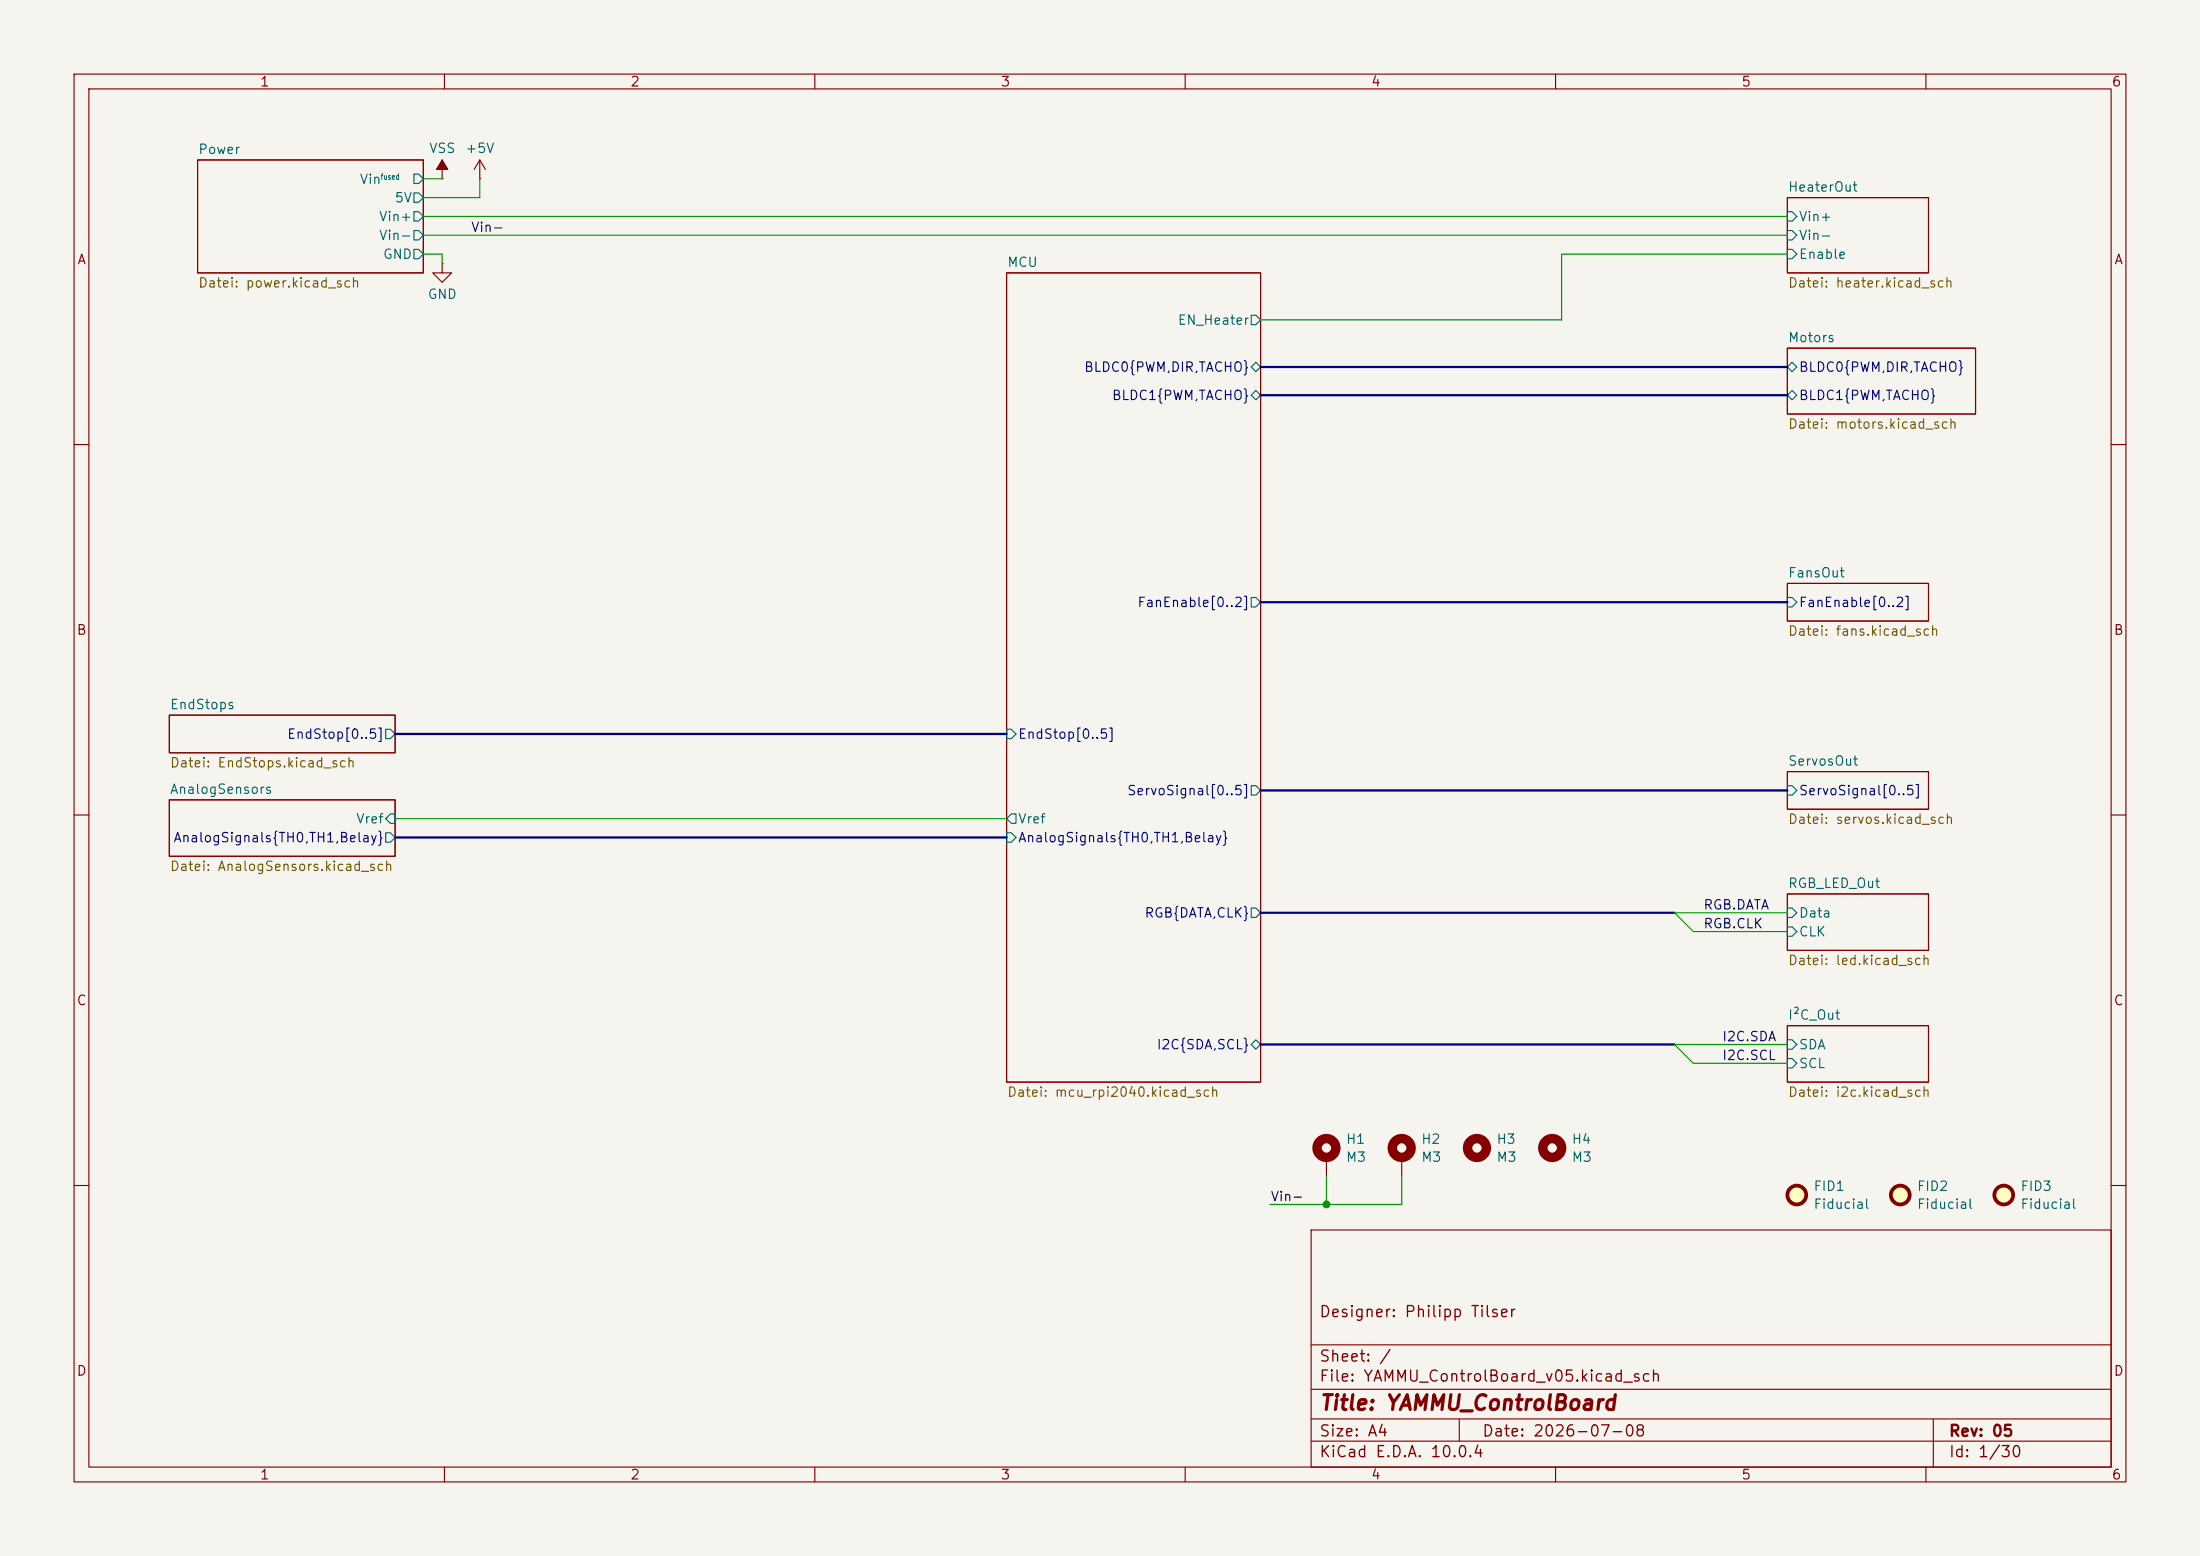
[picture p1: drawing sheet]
(kicad_sch
 (version 20250114)
 (generator "eeschema")
 (generator_version "9.0")
 (paper "A4")
 (title_block
  (title "YAMMU_ControlBoard")
  (date "2026-07-08")
  (rev "05")
  (comment 1 "Designer: Philipp Tilser"))
 (lib_symbols
  (symbol "Mechanical:Fiducial" (exclude_from_sim no) (in_bom no) (on_board yes)
   (property "Reference" "FID" (at 0 5.08 0) (effects (font (size 1.27 1.27))))
   (property "Value" "Fiducial" (at 0 3.175 0) (effects (font (size 1.27 1.27))))
   (property "Footprint" "" (at 0 0 0) (effects (font (size 1.27 1.27)) (hide yes)))
   (property "Datasheet" "~" (at 0 0 0) (effects (font (size 1.27 1.27)) (hide yes)))
   (property "Description" "Fiducial Marker" (at 0 0 0) (effects (font (size 1.27 1.27)) (hide yes)))
   (symbol "Fiducial_0_1"
    (circle (center 0 0) (radius 1.27) (stroke (width 0.508) (type default)) (fill (type background))))
   (embedded_fonts no))
  (symbol "Mechanical:MountingHole"
   (pin_names
    (offset 1.016)) (exclude_from_sim no) (in_bom no) (on_board yes)
   (property "Reference" "H" (at 0 5.08 0) (effects (font (size 1.27 1.27))))
   (property "Value" "MountingHole" (at 0 3.175 0) (effects (font (size 1.27 1.27))))
   (property "Footprint" "" (at 0 0 0) (effects (font (size 1.27 1.27)) (hide yes)))
   (property "Datasheet" "~" (at 0 0 0) (effects (font (size 1.27 1.27)) (hide yes)))
   (property "Description" "Mounting Hole without connection" (at 0 0 0) (effects (font (size 1.27 1.27)) (hide yes)))
   (symbol "MountingHole_0_1"
    (circle (center 0 0) (radius 1.27) (stroke (width 1.27) (type default)) (fill (type none))))
   (embedded_fonts no))
  (symbol "Mechanical:MountingHole_Pad"
   (pin_numbers (hide yes))
   (pin_names
    (offset 1.016) (hide yes)) (exclude_from_sim no) (in_bom no) (on_board yes)
   (property "Reference" "H" (at 0 6.35 0) (effects (font (size 1.27 1.27))))
   (property "Value" "MountingHole_Pad" (at 0 4.445 0) (effects (font (size 1.27 1.27))))
   (property "Footprint" "" (at 0 0 0) (effects (font (size 1.27 1.27)) (hide yes)))
   (property "Datasheet" "~" (at 0 0 0) (effects (font (size 1.27 1.27)) (hide yes)))
   (property "Description" "Mounting Hole with connection" (at 0 0 0) (effects (font (size 1.27 1.27)) (hide yes)))
   (symbol "MountingHole_Pad_0_1"
    (circle (center 0 1.27) (radius 1.27) (stroke (width 1.27) (type default)) (fill (type none))))
   (symbol "MountingHole_Pad_1_1"
    (pin input line (at 0 -2.54 90) (length 2.54) (name "1" (effects (font (size 1.27 1.27)))) (number "1" (effects (font (size 1.27 1.27))))))
   (embedded_fonts no))
  (symbol "power:+5V"
   (power)
   (pin_numbers (hide yes))
   (pin_names
    (offset 0) (hide yes)) (exclude_from_sim no) (in_bom yes) (on_board yes)
   (property "Reference" "#PWR" (at 0 -3.81 0) (effects (font (size 1.27 1.27)) (hide yes)))
   (property "Value" "+5V" (at 0 3.556 0) (effects (font (size 1.27 1.27))))
   (property "Footprint" "" (at 0 0 0) (effects (font (size 1.27 1.27)) (hide yes)))
   (property "Datasheet" "" (at 0 0 0) (effects (font (size 1.27 1.27)) (hide yes)))
   (property "Description" "Power symbol creates a global label with name \"+5V\"" (at 0 0 0) (effects (font (size 1.27 1.27)) (hide yes)))
   (symbol "+5V_0_1"
    (polyline (pts (xy -0.762 1.27) (xy 0 2.54)) (stroke (width 0) (type default)) (fill (type none)))
    (polyline (pts (xy 0 2.54) (xy 0.762 1.27)) (stroke (width 0) (type default)) (fill (type none)))
    (polyline (pts (xy 0 0) (xy 0 2.54)) (stroke (width 0) (type default)) (fill (type none))))
   (symbol "+5V_1_1"
    (pin power_in line (at 0 0 90) (length 0) (name "~" (effects (font (size 1.27 1.27)))) (number "1" (effects (font (size 1.27 1.27))))))
   (embedded_fonts no))
  (symbol "power:GND"
   (power)
   (pin_numbers (hide yes))
   (pin_names
    (offset 0) (hide yes)) (exclude_from_sim no) (in_bom yes) (on_board yes)
   (property "Reference" "#PWR" (at 0 -6.35 0) (effects (font (size 1.27 1.27)) (hide yes)))
   (property "Value" "GND" (at 0 -3.81 0) (effects (font (size 1.27 1.27))))
   (property "Footprint" "" (at 0 0 0) (effects (font (size 1.27 1.27)) (hide yes)))
   (property "Datasheet" "" (at 0 0 0) (effects (font (size 1.27 1.27)) (hide yes)))
   (property "Description" "Power symbol creates a global label with name \"GND\" , ground" (at 0 0 0) (effects (font (size 1.27 1.27)) (hide yes)))
   (symbol "GND_0_1"
    (polyline (pts (xy 0 0) (xy 0 -1.27) (xy 1.27 -1.27) (xy 0 -2.54) (xy -1.27 -1.27) (xy 0 -1.27)) (stroke (width 0) (type default)) (fill (type none))))
   (symbol "GND_1_1"
    (pin power_in line (at 0 0 270) (length 0) (name "~" (effects (font (size 1.27 1.27)))) (number "1" (effects (font (size 1.27 1.27))))))
   (embedded_fonts no))
  (symbol "power:VSS"
   (power)
   (pin_numbers (hide yes))
   (pin_names
    (offset 0) (hide yes)) (exclude_from_sim no) (in_bom yes) (on_board yes)
   (property "Reference" "#PWR" (at 0 -3.81 0) (effects (font (size 1.27 1.27)) (hide yes)))
   (property "Value" "VSS" (at 0 3.556 0) (effects (font (size 1.27 1.27))))
   (property "Footprint" "" (at 0 0 0) (effects (font (size 1.27 1.27)) (hide yes)))
   (property "Datasheet" "" (at 0 0 0) (effects (font (size 1.27 1.27)) (hide yes)))
   (property "Description" "Power symbol creates a global label with name \"VSS\"" (at 0 0 0) (effects (font (size 1.27 1.27)) (hide yes)))
   (symbol "VSS_0_1"
    (polyline (pts (xy 0 0) (xy 0 2.54)) (stroke (width 0) (type default)) (fill (type none)))
    (polyline (pts (xy 0.762 1.27) (xy -0.762 1.27) (xy 0 2.54) (xy 0.762 1.27)) (stroke (width 0) (type default)) (fill (type outline))))
   (symbol "VSS_1_1"
    (pin power_in line (at 0 0 90) (length 0) (name "~" (effects (font (size 1.27 1.27)))) (number "1" (effects (font (size 1.27 1.27))))))
   (embedded_fonts no)))
 (junction
  (at 179.07 162.56)
  (diameter 0)
  (color 0 0 0 0))
 (bus_entry
  (at 226.06 123.19)
  (size 2.54 2.54)
  (stroke (width 0) (type default)))
 (bus_entry
  (at 226.06 140.97)
  (size 2.54 2.54)
  (stroke (width 0) (type default)))
 (bus
  (pts (xy 170.18 123.19) (xy 226.06 123.19))
  (stroke (width 0) (type default)))
 (wire
  (pts (xy 59.69 34.29) (xy 59.69 35.56))
  (stroke (width 0) (type default)))
 (wire
  (pts (xy 171.45 162.56) (xy 179.07 162.56))
  (stroke (width 0) (type default)))
 (wire
  (pts (xy 53.34 110.49) (xy 135.89 110.49))
  (stroke (width 0) (type default)))
 (wire
  (pts (xy 64.77 26.67) (xy 57.15 26.67))
  (stroke (width 0) (type default)))
 (wire
  (pts (xy 210.82 34.29) (xy 241.3 34.29))
  (stroke (width 0) (type default)))
 (bus
  (pts (xy 170.18 81.28) (xy 241.3 81.28))
  (stroke (width 0) (type default)))
 (wire
  (pts (xy 57.15 34.29) (xy 59.69 34.29))
  (stroke (width 0) (type default)))
 (bus
  (pts (xy 170.18 49.53) (xy 241.3 49.53))
  (stroke (width 0) (type default)))
 (wire
  (pts (xy 179.07 158.75) (xy 179.07 162.56))
  (stroke (width 0) (type default)))
 (wire
  (pts (xy 57.15 24.13) (xy 59.69 24.13))
  (stroke (width 0) (type default)))
 (wire
  (pts (xy 189.23 162.56) (xy 189.23 158.75))
  (stroke (width 0) (type default)))
 (wire
  (pts (xy 226.06 140.97) (xy 241.3 140.97))
  (stroke (width 0) (type default)))
 (wire
  (pts (xy 64.77 24.13) (xy 64.77 26.67))
  (stroke (width 0) (type default)))
 (wire
  (pts (xy 179.07 162.56) (xy 189.23 162.56))
  (stroke (width 0) (type default)))
 (wire
  (pts (xy 210.82 43.18) (xy 210.82 34.29))
  (stroke (width 0) (type default)))
 (bus
  (pts (xy 170.18 140.97) (xy 226.06 140.97))
  (stroke (width 0) (type default)))
 (bus
  (pts (xy 53.34 113.03) (xy 135.89 113.03))
  (stroke (width 0) (type default)))
 (wire
  (pts (xy 57.15 31.75) (xy 241.3 31.75))
  (stroke (width 0) (type default)))
 (wire
  (pts (xy 226.06 123.19) (xy 241.3 123.19))
  (stroke (width 0) (type default)))
 (wire
  (pts (xy 170.18 43.18) (xy 210.82 43.18))
  (stroke (width 0) (type default)))
 (wire
  (pts (xy 228.6 143.51) (xy 241.3 143.51))
  (stroke (width 0) (type default)))
 (bus
  (pts (xy 170.18 53.34) (xy 241.3 53.34))
  (stroke (width 0) (type default)))
 (bus
  (pts (xy 53.34 99.06) (xy 135.89 99.06))
  (stroke (width 0) (type default)))
 (bus
  (pts (xy 170.18 106.68) (xy 241.3 106.68))
  (stroke (width 0) (type default)))
 (wire
  (pts (xy 57.15 29.21) (xy 241.3 29.21))
  (stroke (width 0) (type default)))
 (wire
  (pts (xy 228.6 125.73) (xy 241.3 125.73))
  (stroke (width 0) (type default)))
 (label "RGB.DATA"
  (at 229.87 123.19 0)
  (effects (font (size 1.27 1.27)) (justify left bottom)))
 (label "Vin-"
  (at 63.5 31.75 0)
  (effects (font (size 1.27 1.27)) (justify left bottom)))
 (label "Vin-"
  (at 171.45 162.56 0)
  (effects (font (size 1.27 1.27)) (justify left bottom)))
 (label "RGB.CLK"
  (at 229.87 125.73 0)
  (effects (font (size 1.27 1.27)) (justify left bottom)))
 (label "I2C.SDA"
  (at 232.41 140.97 0)
  (effects (font (size 1.27 1.27)) (justify left bottom)))
 (label "I2C.SCL"
  (at 232.41 143.51 0)
  (effects (font (size 1.27 1.27)) (justify left bottom)))
 (symbol
  (lib_id "Mechanical:Fiducial")
  (at 256.54 161.29 0)
  (unit 1)
  (exclude_from_sim no)
  (in_bom no)
  (on_board yes)
  (dnp no)
  (fields_autoplaced yes)
  (property "Reference" "FID2" (at 258.699 160.0778 0) (effects (font (size 1.27 1.27)) (justify left)))
  (property "Value" "Fiducial" (at 258.699 162.5021 0) (effects (font (size 1.27 1.27)) (justify left)))
  (property "Footprint" "Fiducial:Fiducial_1mm_Mask2mm" (at 256.54 161.29 0) (effects (font (size 1.27 1.27)) (hide yes)))
  (property "Datasheet" "~" (at 256.54 161.29 0) (effects (font (size 1.27 1.27)) (hide yes)))
  (property "Description" "Fiducial Marker" (at 256.54 161.29 0) (effects (font (size 1.27 1.27)) (hide yes)))
  (property "JLCPCB Part #" "" (at 256.54 161.29 0) (effects (font (size 1.27 1.27)) (hide yes))))
 (symbol
  (lib_id "Mechanical:MountingHole")
  (at 199.39 154.94 0)
  (unit 1)
  (exclude_from_sim no)
  (in_bom no)
  (on_board yes)
  (dnp no)
  (fields_autoplaced yes)
  (property "Reference" "H3" (at 201.93 153.7278 0) (effects (font (size 1.27 1.27)) (justify left)))
  (property "Value" "M3" (at 201.93 156.1521 0) (effects (font (size 1.27 1.27)) (justify left)))
  (property "Footprint" "MountingHole:MountingHole_3.2mm_M3_Pad" (at 199.39 154.94 0) (effects (font (size 1.27 1.27)) (hide yes)))
  (property "Datasheet" "~" (at 199.39 154.94 0) (effects (font (size 1.27 1.27)) (hide yes)))
  (property "Description" "Mounting Hole without connection" (at 199.39 154.94 0) (effects (font (size 1.27 1.27)) (hide yes)))
  (property "JLCPCB Part #" "" (at 199.39 154.94 0) (effects (font (size 1.27 1.27)) (hide yes))))
 (symbol
  (lib_id "Mechanical:MountingHole_Pad")
  (at 189.23 156.21 0)
  (unit 1)
  (exclude_from_sim no)
  (in_bom no)
  (on_board yes)
  (dnp no)
  (fields_autoplaced yes)
  (property "Reference" "H2" (at 191.77 153.7278 0) (effects (font (size 1.27 1.27)) (justify left)))
  (property "Value" "M3" (at 191.77 156.1521 0) (effects (font (size 1.27 1.27)) (justify left)))
  (property "Footprint" "MountingHole:MountingHole_3.2mm_M3_Pad" (at 189.23 156.21 0) (effects (font (size 1.27 1.27)) (hide yes)))
  (property "Datasheet" "~" (at 189.23 156.21 0) (effects (font (size 1.27 1.27)) (hide yes)))
  (property "Description" "Mounting Hole with connection" (at 189.23 156.21 0) (effects (font (size 1.27 1.27)) (hide yes)))
  (property "JLCPCB Part #" "" (at 189.23 156.21 0) (effects (font (size 1.27 1.27)) (hide yes)))
  (pin "1"))
 (symbol
  (lib_id "power:VSS")
  (at 59.69 24.13 0)
  (unit 1)
  (exclude_from_sim no)
  (in_bom yes)
  (on_board yes)
  (dnp no)
  (property "Reference" "#PWR01" (at 59.69 27.94 0) (effects (font (size 1.27 1.27)) (hide yes)))
  (property "Value" "VSS" (at 59.69 19.9969 0) (effects (font (size 1.27 1.27))))
  (property "Footprint" "" (at 59.69 24.13 0) (effects (font (size 1.27 1.27)) (hide yes)))
  (property "Datasheet" "" (at 59.69 24.13 0) (effects (font (size 1.27 1.27)) (hide yes)))
  (property "Description" "Power symbol creates a global label with name \"VSS\"" (at 59.69 24.13 0) (effects (font (size 1.27 1.27)) (hide yes)))
  (pin "1"))
 (symbol
  (lib_id "Mechanical:MountingHole_Pad")
  (at 179.07 156.21 0)
  (unit 1)
  (exclude_from_sim no)
  (in_bom no)
  (on_board yes)
  (dnp no)
  (fields_autoplaced yes)
  (property "Reference" "H1" (at 181.61 153.7278 0) (effects (font (size 1.27 1.27)) (justify left)))
  (property "Value" "M3" (at 181.61 156.1521 0) (effects (font (size 1.27 1.27)) (justify left)))
  (property "Footprint" "MountingHole:MountingHole_3.2mm_M3_Pad" (at 179.07 156.21 0) (effects (font (size 1.27 1.27)) (hide yes)))
  (property "Datasheet" "~" (at 179.07 156.21 0) (effects (font (size 1.27 1.27)) (hide yes)))
  (property "Description" "Mounting Hole with connection" (at 179.07 156.21 0) (effects (font (size 1.27 1.27)) (hide yes)))
  (property "JLCPCB Part #" "" (at 179.07 156.21 0) (effects (font (size 1.27 1.27)) (hide yes)))
  (pin "1"))
 (symbol
  (lib_id "power:GND")
  (at 59.69 35.56 0)
  (unit 1)
  (exclude_from_sim no)
  (in_bom yes)
  (on_board yes)
  (dnp no)
  (fields_autoplaced yes)
  (property "Reference" "#PWR03" (at 59.69 41.91 0) (effects (font (size 1.27 1.27)) (hide yes)))
  (property "Value" "GND" (at 59.69 39.6931 0) (effects (font (size 1.27 1.27))))
  (property "Footprint" "" (at 59.69 35.56 0) (effects (font (size 1.27 1.27)) (hide yes)))
  (property "Datasheet" "" (at 59.69 35.56 0) (effects (font (size 1.27 1.27)) (hide yes)))
  (property "Description" "Power symbol creates a global label with name \"GND\" , ground" (at 59.69 35.56 0) (effects (font (size 1.27 1.27)) (hide yes)))
  (pin "1"))
 (symbol
  (lib_id "Mechanical:MountingHole")
  (at 209.55 154.94 0)
  (unit 1)
  (exclude_from_sim no)
  (in_bom no)
  (on_board yes)
  (dnp no)
  (fields_autoplaced yes)
  (property "Reference" "H4" (at 212.09 153.7278 0) (effects (font (size 1.27 1.27)) (justify left)))
  (property "Value" "M3" (at 212.09 156.1521 0) (effects (font (size 1.27 1.27)) (justify left)))
  (property "Footprint" "MountingHole:MountingHole_3.2mm_M3_Pad" (at 209.55 154.94 0) (effects (font (size 1.27 1.27)) (hide yes)))
  (property "Datasheet" "~" (at 209.55 154.94 0) (effects (font (size 1.27 1.27)) (hide yes)))
  (property "Description" "Mounting Hole without connection" (at 209.55 154.94 0) (effects (font (size 1.27 1.27)) (hide yes)))
  (property "JLCPCB Part #" "" (at 209.55 154.94 0) (effects (font (size 1.27 1.27)) (hide yes))))
 (symbol
  (lib_id "Mechanical:Fiducial")
  (at 242.57 161.29 0)
  (unit 1)
  (exclude_from_sim no)
  (in_bom no)
  (on_board yes)
  (dnp no)
  (fields_autoplaced yes)
  (property "Reference" "FID1" (at 244.729 160.0778 0) (effects (font (size 1.27 1.27)) (justify left)))
  (property "Value" "Fiducial" (at 244.729 162.5021 0) (effects (font (size 1.27 1.27)) (justify left)))
  (property "Footprint" "Fiducial:Fiducial_1mm_Mask2mm" (at 242.57 161.29 0) (effects (font (size 1.27 1.27)) (hide yes)))
  (property "Datasheet" "~" (at 242.57 161.29 0) (effects (font (size 1.27 1.27)) (hide yes)))
  (property "Description" "Fiducial Marker" (at 242.57 161.29 0) (effects (font (size 1.27 1.27)) (hide yes)))
  (property "JLCPCB Part #" "" (at 242.57 161.29 0) (effects (font (size 1.27 1.27)) (hide yes))))
 (symbol
  (lib_id "Mechanical:Fiducial")
  (at 270.51 161.29 0)
  (unit 1)
  (exclude_from_sim no)
  (in_bom no)
  (on_board yes)
  (dnp no)
  (fields_autoplaced yes)
  (property "Reference" "FID3" (at 272.669 160.0778 0) (effects (font (size 1.27 1.27)) (justify left)))
  (property "Value" "Fiducial" (at 272.669 162.5021 0) (effects (font (size 1.27 1.27)) (justify left)))
  (property "Footprint" "Fiducial:Fiducial_1mm_Mask2mm" (at 270.51 161.29 0) (effects (font (size 1.27 1.27)) (hide yes)))
  (property "Datasheet" "~" (at 270.51 161.29 0) (effects (font (size 1.27 1.27)) (hide yes)))
  (property "Description" "Fiducial Marker" (at 270.51 161.29 0) (effects (font (size 1.27 1.27)) (hide yes)))
  (property "JLCPCB Part #" "" (at 270.51 161.29 0) (effects (font (size 1.27 1.27)) (hide yes))))
 (symbol
  (lib_id "power:+5V")
  (at 64.77 24.13 0)
  (unit 1)
  (exclude_from_sim no)
  (in_bom yes)
  (on_board yes)
  (dnp no)
  (fields_autoplaced yes)
  (property "Reference" "#PWR02" (at 64.77 27.94 0) (effects (font (size 1.27 1.27)) (hide yes)))
  (property "Value" "+5V" (at 64.77 19.9969 0) (effects (font (size 1.27 1.27))))
  (property "Footprint" "" (at 64.77 24.13 0) (effects (font (size 1.27 1.27)) (hide yes)))
  (property "Datasheet" "" (at 64.77 24.13 0) (effects (font (size 1.27 1.27)) (hide yes)))
  (property "Description" "Power symbol creates a global label with name \"+5V\"" (at 64.77 24.13 0) (effects (font (size 1.27 1.27)) (hide yes)))
  (pin "1"))
 (sheet
  (at 22.86 96.52)
  (size 30.48 5.08)
  (exclude_from_sim no)
  (in_bom yes)
  (on_board yes)
  (dnp no)
  (fields_autoplaced yes)
  (stroke (width 0.1524) (type solid))
  (fill (color 0 0 0 0.0000))
  (property "Sheetname" "EndStops" (at 22.86 95.8084 0) (effects (font (size 1.27 1.27)) (justify left bottom)))
  (property "Sheetfile" "EndStops.kicad_sch" (at 22.86 102.1846 0) (effects (font (size 1.27 1.27)) (justify left top)))
  (pin "EndStop[0..5]" output (at 53.34 99.06 0) (effects (font (size 1.27 1.27)) (justify right))))
 (sheet
  (at 241.3 120.65)
  (size 19.05 7.62)
  (exclude_from_sim no)
  (in_bom yes)
  (on_board yes)
  (dnp no)
  (fields_autoplaced yes)
  (stroke (width 0.1524) (type solid))
  (fill (color 0 0 0 0.0000))
  (property "Sheetname" "RGB_LED_Out" (at 241.3 119.9384 0) (effects (font (size 1.27 1.27)) (justify left bottom)))
  (property "Sheetfile" "led.kicad_sch" (at 241.3 128.8546 0) (effects (font (size 1.27 1.27)) (justify left top)))
  (pin "CLK" input (at 241.3 125.73 180) (effects (font (size 1.27 1.27)) (justify left)))
  (pin "Data" input (at 241.3 123.19 180) (effects (font (size 1.27 1.27)) (justify left))))
 (sheet
  (at 241.3 104.14)
  (size 19.05 5.08)
  (exclude_from_sim no)
  (in_bom yes)
  (on_board yes)
  (dnp no)
  (fields_autoplaced yes)
  (stroke (width 0.1524) (type solid))
  (fill (color 0 0 0 0.0000))
  (property "Sheetname" "ServosOut" (at 241.3 103.4284 0) (effects (font (size 1.27 1.27)) (justify left bottom)))
  (property "Sheetfile" "servos.kicad_sch" (at 241.3 109.8046 0) (effects (font (size 1.27 1.27)) (justify left top)))
  (pin "ServoSignal[0..5]" input (at 241.3 106.68 180) (effects (font (size 1.27 1.27)) (justify left))))
 (sheet
  (at 22.86 107.95)
  (size 30.48 7.62)
  (exclude_from_sim no)
  (in_bom yes)
  (on_board yes)
  (dnp no)
  (fields_autoplaced yes)
  (stroke (width 0.1524) (type solid))
  (fill (color 0 0 0 0.0000))
  (property "Sheetname" "AnalogSensors" (at 22.86 107.2384 0) (effects (font (size 1.27 1.27)) (justify left bottom)))
  (property "Sheetfile" "AnalogSensors.kicad_sch" (at 22.86 116.1546 0) (effects (font (size 1.27 1.27)) (justify left top)))
  (pin "Vref" input (at 53.34 110.49 0) (effects (font (size 1.27 1.27)) (justify right)))
  (pin "AnalogSignals{TH0,TH1,Belay}" output (at 53.34 113.03 0) (effects (font (size 1.27 1.27)) (justify right))))
 (sheet
  (at 241.3 46.99)
  (size 25.4 8.89)
  (exclude_from_sim no)
  (in_bom yes)
  (on_board yes)
  (dnp no)
  (fields_autoplaced yes)
  (stroke (width 0.1524) (type solid))
  (fill (color 0 0 0 0.0000))
  (property "Sheetname" "Motors" (at 241.3 46.2784 0) (effects (font (size 1.27 1.27)) (justify left bottom)))
  (property "Sheetfile" "motors.kicad_sch" (at 241.3 56.4646 0) (effects (font (size 1.27 1.27)) (justify left top)))
  (pin "BLDC0{PWM,DIR,TACHO}" bidirectional (at 241.3 49.53 180) (effects (font (size 1.27 1.27)) (justify left)))
  (pin "BLDC1{PWM,TACHO}" bidirectional (at 241.3 53.34 180) (effects (font (size 1.27 1.27)) (justify left))))
 (sheet
  (at 26.67 21.59)
  (size 30.48 15.24)
  (exclude_from_sim no)
  (in_bom yes)
  (on_board yes)
  (dnp no)
  (fields_autoplaced yes)
  (stroke (width 0.1524) (type solid))
  (fill (color 0 0 0 0.0000))
  (property "Sheetname" "Power" (at 26.67 20.8784 0) (effects (font (size 1.27 1.27)) (justify left bottom)))
  (property "Sheetfile" "power.kicad_sch" (at 26.67 37.4146 0) (effects (font (size 1.27 1.27)) (justify left top)))
  (pin "5V" output (at 57.15 26.67 0) (effects (font (size 1.27 1.27)) (justify right)))
  (pin "GND" output (at 57.15 34.29 0) (effects (font (size 1.27 1.27)) (justify right)))
  (pin "Vin+" output (at 57.15 29.21 0) (effects (font (size 1.27 1.27)) (justify right)))
  (pin "Vin-" output (at 57.15 31.75 0) (effects (font (size 1.27 1.27)) (justify right)))
  (pin "Vin^{fused}" output (at 57.15 24.13 0) (effects (font (size 1.27 1.27)) (justify right))))
 (sheet
  (at 241.3 138.43)
  (size 19.05 7.62)
  (exclude_from_sim no)
  (in_bom yes)
  (on_board yes)
  (dnp no)
  (fields_autoplaced yes)
  (stroke (width 0.1524) (type solid))
  (fill (color 0 0 0 0.0000))
  (property "Sheetname" "I²C_Out" (at 241.3 137.7184 0) (effects (font (size 1.27 1.27)) (justify left bottom)))
  (property "Sheetfile" "i2c.kicad_sch" (at 241.3 146.6346 0) (effects (font (size 1.27 1.27)) (justify left top)))
  (pin "SCL" input (at 241.3 143.51 180) (effects (font (size 1.27 1.27)) (justify left)))
  (pin "SDA" input (at 241.3 140.97 180) (effects (font (size 1.27 1.27)) (justify left))))
 (sheet
  (at 241.3 26.67)
  (size 19.05 10.16)
  (exclude_from_sim no)
  (in_bom yes)
  (on_board yes)
  (dnp no)
  (fields_autoplaced yes)
  (stroke (width 0.1524) (type solid))
  (fill (color 0 0 0 0.0000))
  (property "Sheetname" "HeaterOut" (at 241.3 25.9584 0) (effects (font (size 1.27 1.27)) (justify left bottom)))
  (property "Sheetfile" "heater.kicad_sch" (at 241.3 37.4146 0) (effects (font (size 1.27 1.27)) (justify left top)))
  (pin "Enable" input (at 241.3 34.29 180) (effects (font (size 1.27 1.27)) (justify left)))
  (pin "Vin+" input (at 241.3 29.21 180) (effects (font (size 1.27 1.27)) (justify left)))
  (pin "Vin-" input (at 241.3 31.75 180) (effects (font (size 1.27 1.27)) (justify left))))
 (sheet
  (at 241.3 78.74)
  (size 19.05 5.08)
  (exclude_from_sim no)
  (in_bom yes)
  (on_board yes)
  (dnp no)
  (fields_autoplaced yes)
  (stroke (width 0.1524) (type solid))
  (fill (color 0 0 0 0.0000))
  (property "Sheetname" "FansOut" (at 241.3 78.0284 0) (effects (font (size 1.27 1.27)) (justify left bottom)))
  (property "Sheetfile" "fans.kicad_sch" (at 241.3 84.4046 0) (effects (font (size 1.27 1.27)) (justify left top)))
  (pin "FanEnable[0..2]" input (at 241.3 81.28 180) (effects (font (size 1.27 1.27)) (justify left))))
 (sheet
  (at 135.89 36.83)
  (size 34.29 109.22)
  (exclude_from_sim no)
  (in_bom yes)
  (on_board yes)
  (dnp no)
  (fields_autoplaced yes)
  (stroke (width 0.1524) (type solid))
  (fill (color 0 0 0 0.0000))
  (property "Sheetname" "MCU" (at 135.89 36.1184 0) (effects (font (size 1.27 1.27)) (justify left bottom)))
  (property "Sheetfile" "mcu_rpi2040.kicad_sch" (at 135.89 146.6346 0) (effects (font (size 1.27 1.27)) (justify left top)))
  (pin "EN_Heater" output (at 170.18 43.18 0) (effects (font (size 1.27 1.27)) (justify right)))
  (pin "ServoSignal[0..5]" output (at 170.18 106.68 0) (effects (font (size 1.27 1.27)) (justify right)))
  (pin "Vref" output (at 135.89 110.49 180) (effects (font (size 1.27 1.27)) (justify left)))
  (pin "AnalogSignals{TH0,TH1,Belay}" input (at 135.89 113.03 180) (effects (font (size 1.27 1.27)) (justify left)))
  (pin "EndStop[0..5]" input (at 135.89 99.06 180) (effects (font (size 1.27 1.27)) (justify left)))
  (pin "FanEnable[0..2]" output (at 170.18 81.28 0) (effects (font (size 1.27 1.27)) (justify right)))
  (pin "I2C{SDA,SCL}" bidirectional (at 170.18 140.97 0) (effects (font (size 1.27 1.27)) (justify right)))
  (pin "RGB{DATA,CLK}" output (at 170.18 123.19 0) (effects (font (size 1.27 1.27)) (justify right)))
  (pin "BLDC0{PWM,DIR,TACHO}" bidirectional (at 170.18 49.53 0) (effects (font (size 1.27 1.27)) (justify right)))
  (pin "BLDC1{PWM,TACHO}" bidirectional (at 170.18 53.34 0) (effects (font (size 1.27 1.27)) (justify right))))
 (sheet_instances
  (path ""
   (page "1")))
 (embedded_fonts no))
